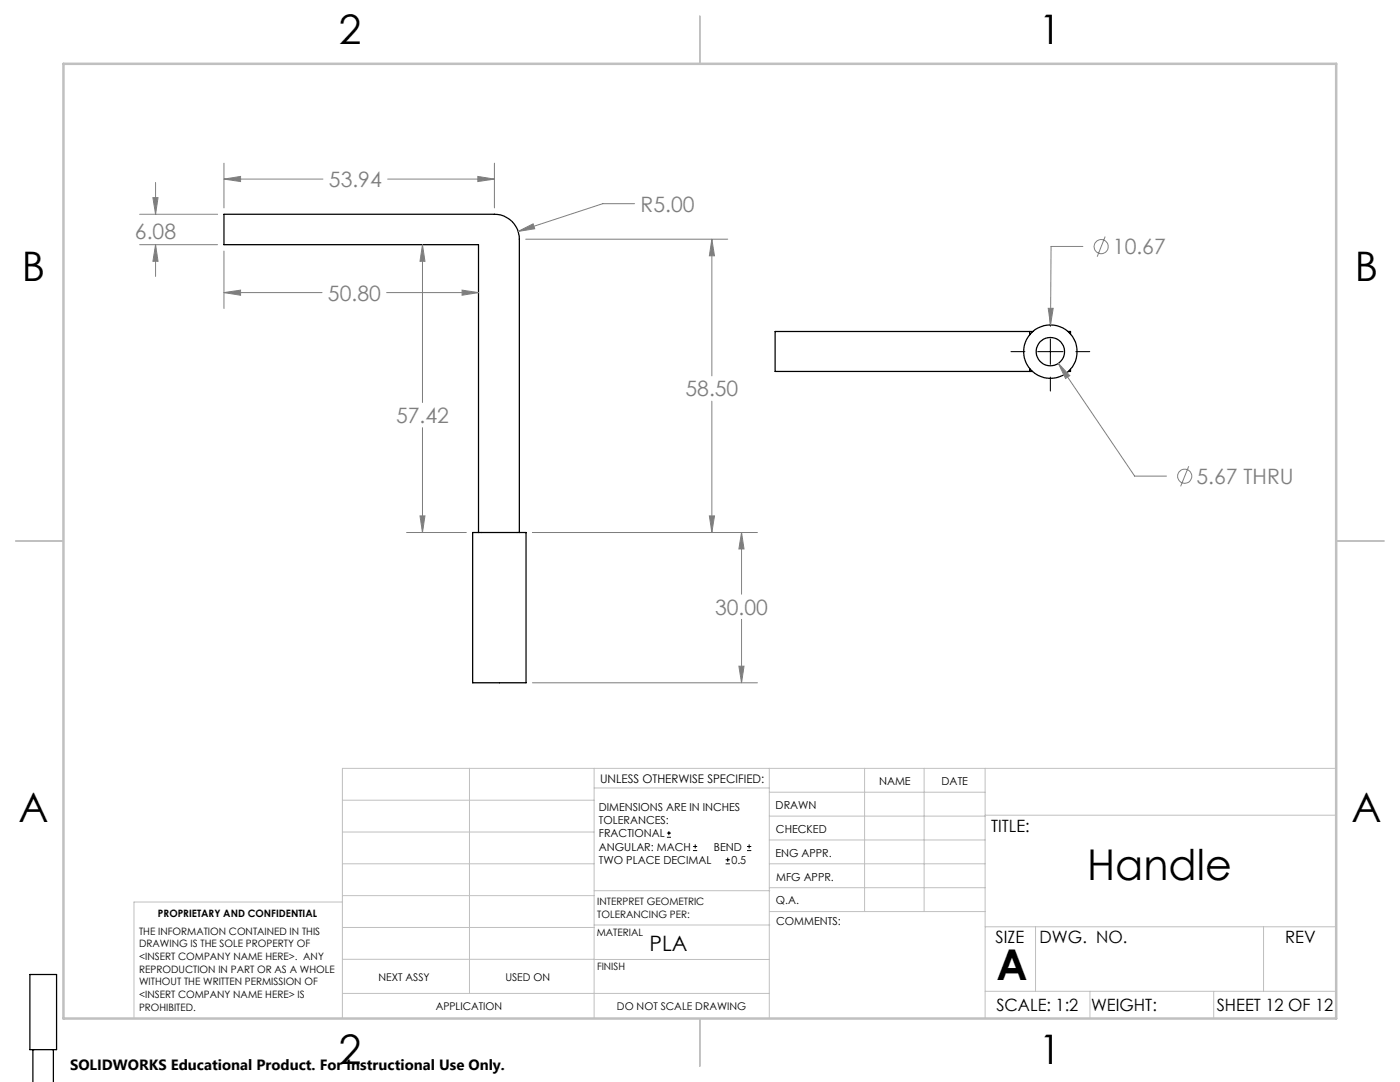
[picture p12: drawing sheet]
<svg xmlns="http://www.w3.org/2000/svg" width="279mm" height="216mm" viewBox="0 0 279 216" stroke-linecap="round" stroke-linejoin="round" font-family="sans-serif">
<g fill="none" stroke="#000" stroke-width=".25">
<path d="M205.5 66.1v.7M205.5 73.5v.6M206.1 66.1h-51.4v8h51.4M213.1 66.1h.5v.5M213.6 73.7v.4h-.4M95.5 106.3h-1.2v29.9h10.7v-29.9h-1.4M95.5 106.3h8.1M95.5 106.3v-57.5h-50.8v-6h54a4.9 4.9 0 0 1 4.9 4.9v58.6M6.6 209.4h-.6v-14.9h5.3v14.9h-.6M6.6 209.4h4.1M6.6 209.4v6.5M10.7 209.4v6.5"/>
<circle cx="209.6" cy="70.2" r="5.3"/>
<circle cx="209.6" cy="70.2" r="2.82"/>
</g>
<g fill="none" stroke="#808080" stroke-width=".2">
<path d="M30.5 39.4h1l-.5 3.4zM31 36.4v6.4M44.7 35.7l3.3-.5v1zM44.7 32.6v8.9M44.7 35.7h19.8M77.4 35.7h21.3M95.4 35.2l3.3 .5-3.3 .5zM98.7 32.6v8.9M27.9 48.8h15.5M27.9 42.8h15.5M31 48.8l.5 3.3h-1zM31 48.8v6.4"/>
<path d="M44.7 58.4l3.3-.5v1zM44.7 50.1v11.5M44.7 58.4h19.6M77.2 58.4h18.3M84.3 48.8l.5 3.3h-1zM84.3 48.8v31.5M92.2 57.9l3.3 .5-3.3 .5zM103.4 46.2l3-1.5 .3 .9zM104.9 47.7h40.3M126.6 40.6h-6.3l-16.9 5.6M142.1 47.7l.5 3.3h-1zM142.1 47.7v27.3"/>
<path d="M216.1 49.2h-6.3l-.1 15.6M220.6 47.2l-1.6 4M209.2 61.5h1l-.5 3.3zM211.2 72.5l2.3 2.5-.8 .5zM211.2 72.5l15.2 22.5h6.4M84.3 85.3v21M142.1 80v26.3M237.2 93l-1.6 4M81.1 106.3h12M83.8 102.9h1l-.5 3.4zM106.3 106.3h44.9M141.6 102.9h1l-.5 3.4z"/>
<path d="M148 106.3l.5 3.2h-1zM148 106.3v12.3M106.3 136.2h44.9M147.5 132.9h1l-.5 3.3zM148 123.6v12.6"/>
<circle cx="219.8" cy="49.2" r="1.4"/>
<circle cx="236.4" cy="95" r="1.42"/>
</g>
<g fill="none" stroke="#000" stroke-width=".2">
<path d="M201.8 70.2h2.7M207.1 70.2h5.1M209.6 62.3v2.8M209.6 67.6v5.1M209.6 75.2v2.8M214.7 70.2h2.8M133.1 167.1h.8M133.1 166.2h.8M133.5 165.8v.9M138.3 169.7h.8M138.3 168.9h.8M138.7 168.5v.8"/>
<path d="M144.8 172.4h.9M144.8 171.6h.9M145.2 171.1v.9M149.1 169.7h.8M149.1 168.9h.8M149.5 168.5v.8"/>
</g>
<g fill="none" stroke="#c0c0c0" stroke-width=".2">
<path d="M68.3 159.7h50.3M93.7 153.3v44.9M118.6 153.3v49.9M118.6 157.2h34.9M153.5 153.3v49.9M153.5 158.1h43.1M172.5 153.3v28.6M184.4 153.3v28.6M196.6 153.3v49.9M266.7 153.3h-198.4v49.9M68.3 178.7h50.3M68.3 172.4h50.3"/>
<path d="M68.3 166h50.3M68.3 180h-41.6v23.2M118.6 177.7h35M153.5 167.6h43.1M153.5 162.8h43.1M153.5 172.4h43.1M153.5 177.1h43.1M196.6 162.7h70.1M68.3 198.2h85.2M68.3 191.4l85.2 .1M68.3 185.1h50.3M118.6 184.6h35"/>
<path d="M153.6 181.9h43M196.6 197.8h70.1M196.6 184.9h70.1M206.7 184.9v12.9M217.5 197.8v5.4M242.2 197.8v5.4M252.2 184.9v12.9"/>
</g>
<path d="M139.7 3.2v9.5M3.1 107.9h9.6M266.7 107.9h9.5M139.7 203.2v9.6" fill="none" stroke="#c0c0c0" stroke-width=".25"/>
<path d="M12.7 12.7h254v190.5h-254z" fill="none" stroke="#c0c0c0" stroke-width=".5"/>
<path d="M147.5 132.9h1l-.5 3.3zM148 106.3l.5 3.2h-1zM142.1 47.7l.5 3.3h-1zM141.6 102.9h1l-.5 3.4zM103.4 46.2l3.3-.6-.3-.9zM84.3 48.8l.5 3.3h-1zM83.8 102.9h1l-.5 3.4zM44.7 35.7l3.3-.5v1zM95.4 35.2l3.3 .5-3.3 .5zM44.7 58.4l3.3-.5v1zM92.2 57.9l3.3 .5-3.3 .5zM31 48.8l.5 3.3h-1zM30.5 39.4h1l-.5 3.4zM209.2 61.5l.5 3.3 .5-3.3zM211.2 72.5l1.5 3 .8-.5z" fill="#808080"/>
<g font-size="8.5">
<text x="217" y="175.5">Handle</text>
<text x="198.9" y="195.5">A</text>
</g>
<g font-size="8.1">
<text x="67.6" y="8.9">2</text>
<text x="207.3" y="8.9">1</text>
<text x="4.4" y="56.2">B</text>
<text x="270.4" y="56.2">B</text>
<text x="3.7" y="164.1">A</text>
<text x="269.7" y="164.1">A</text>
<text x="67.6" y="212.4">2</text>
<text x="207.3" y="212.4">1</text>
</g>
<g font-size="4.2" fill="#808080">
<text x="65.6" y="37.3">53.94</text>
<text x="26.9" y="47.6">6.08</text>
<text x="127.8" y="42.2">R5.00</text>
<text x="222.1" y="50.7">10.67</text>
<text x="65.5" y="60">50.80</text>
<text x="136.8" y="79.1">58.50</text>
<text x="79.1" y="84.4">57.42</text>
<text x="238.8" y="96.6">5.67 THRU</text>
<text x="142.7" y="122.7">30.00</text>
</g>
<text font-size="4.2" x="129.6" y="189.8">PLA</text>
<g font-size="3.4">
<text x="197.8" y="166">TITLE:</text>
<text x="198.7" y="188.1">SIZE</text>
<text x="207.5" y="188.1">DWG. NO.</text>
<text x="256.5" y="188.2">REV</text>
<text x="198.8" y="201.7">SCALE: 1:2</text>
<text x="217.7" y="201.8">WEIGHT:</text>
<text x="242.8" y="201.8">SHEET 12 OF 12</text>
</g>
<text font-size="3" x="14" y="213.5">SOLIDWORKS Educational Product. For Instructional Use Only.</text>
<text font-size="2.4" x="119.8" y="156.2">UNLESS OTHERWISE SPECIFIED:</text>
<g font-size="2.2">
<text x="119.5" y="161.8">DIMENSIONS ARE IN INCHES</text>
<text x="154.8" y="161.4">DRAWN</text>
<text x="175.4" y="156.6">NAME</text>
<text x="187.9" y="156.7">DATE</text>
<text x="119.5" y="164.4">TOLERANCES:</text>
<text x="119.5" y="167.1">FRACTIONAL</text>
<text x="154.9" y="166.3">CHECKED</text>
<text x="119.5" y="169.7">ANGULAR: MACH</text>
<text x="119.5" y="172.4">TWO PLACE DECIMAL</text>
<text x="142.5" y="169.7">BEND</text>
<text x="146" y="172.4">0.5</text>
<text x="154.8" y="170.9">ENG APPR.</text>
<text x="154.9" y="175.7">MFG APPR.</text>
<text x="154.9" y="180.4">Q.A.</text>
<text x="154.9" y="184.6">COMMENTS:</text>
</g>
<g font-size="2.1">
<text x="75.5" y="195.7">NEXT ASSY</text>
<text x="100.9" y="195.7">USED ON</text>
<text x="86.9" y="201.5">APPLICATION</text>
<text x="123.1" y="201.6">DO NOT SCALE DRAWING</text>
</g>
<g font-size="2">
<text x="31.5" y="182.9">PROPRIETARY AND CONFIDENTIAL</text>
<text x="119.2" y="180.6">INTERPRET GEOMETRIC</text>
<text x="119.2" y="183.1">TOLERANCING PER:</text>
<text x="27.8" y="186.5">THE INFORMATION CONTAINED IN THIS</text>
<text x="27.8" y="189">DRAWING IS THE SOLE PROPERTY OF</text>
<text x="27.8" y="191.6">&lt;INSERT COMPANY NAME HERE&gt;. ANY</text>
<text x="119.1" y="186.7">MATERIAL</text>
<text x="27.8" y="194.1">REPRODUCTION IN PART OR AS A WHOLE</text>
<text x="27.8" y="196.6">WITHOUT THE WRITTEN PERMISSION OF</text>
<text x="119.1" y="193.5">FINISH</text>
<text x="27.8" y="199.1">&lt;INSERT COMPANY NAME HERE&gt; IS</text>
<text x="27.8" y="201.7">PROHIBITED.</text>
</g>
</svg>
